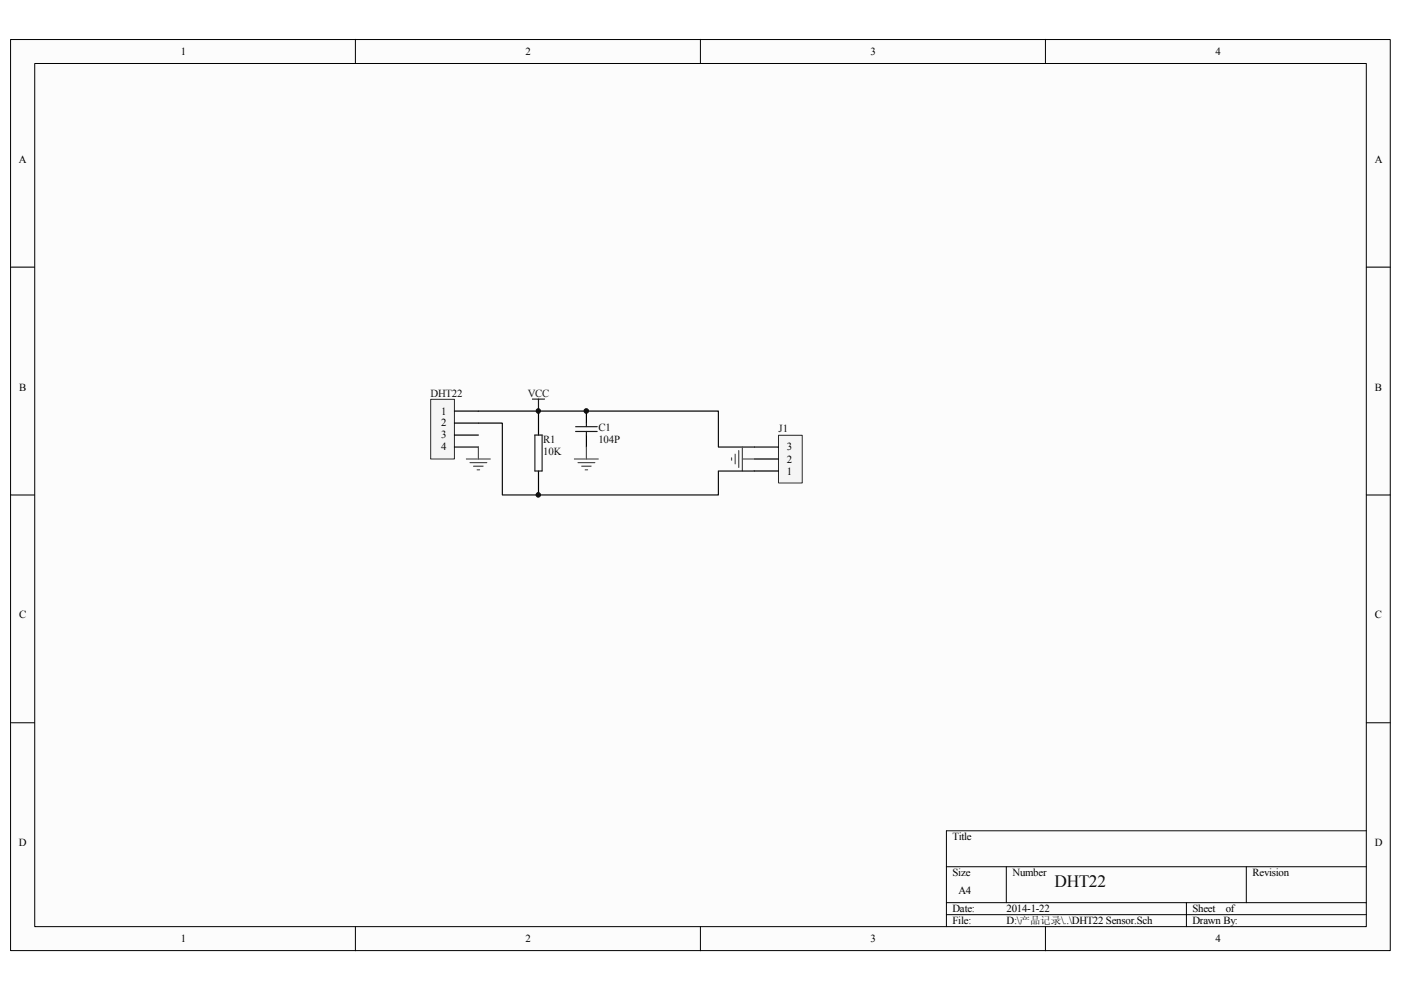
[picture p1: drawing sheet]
<svg xmlns="http://www.w3.org/2000/svg" width="297mm" height="210mm" viewBox="0 0 297 210" stroke-linecap="round" stroke-linejoin="round" font-family="sans-serif">
<path d="M2.3 8.4h292.5v193.1h-292.5z" fill="#fcfcfc"/>
<path d="M2.2 8.4h292.6v193.1h-292.6z" fill="none" stroke="#000" stroke-width=".21"/>
<path d="M7.4 13.5h282.3v183h-282.3z" fill="#fcfcfc"/>
<g fill="none" stroke="#000" stroke-width=".21">
<path d="M7.4 13.5h282.3v183h-282.3zM75.3 8.3v5.1M148.5 8.3v5.1M221.7 8.3v5.1M2.2 56.6h5.1M289.7 56.6h5.1M2.2 104.9h5.1M289.7 104.9h5.1M2.2 153.2h5.1M289.7 153.2h5.1M289.7 176.1h-89v20.4M75.3 196.5v5.1"/>
<path d="M148.5 196.5v5.1M200.7 183.8h89M200.7 191.4h89M200.7 193.9h89M213.4 183.8v7.6M221.7 196.5v5.1M251.5 191.4v5.1M264.2 183.8v7.6"/>
</g>
<path d="M114.2 87.2v5M114.2 99.9v5M124.3 87.2v2.5M124.3 92.2v2.6" fill="none" stroke="#000" stroke-width=".25"/>
<path d="M113.4 92.2h1.5v7.7h-1.5zM122 90.5h4.6M122 91.5h4.6M124.3 89.7v.8M124.3 91.5v.7" fill="none" stroke="#1c1c1c" stroke-width=".25"/>
<path d="M165.1 92.3h5v10.1h-5z" fill="#f5f5f5"/>
<path d="M165.1 92.3h5v10.1h-5z" fill="none" stroke="#262626" stroke-width=".21"/>
<path d="M159.9 99.9h5.2M159.9 97.3h5.2M159.9 94.8h5.2" fill="none" stroke="#000" stroke-width=".25"/>
<path d="M101.4 87.2h50.9v7.6h7.6" fill="none" stroke="#0e0e0e" stroke-width=".25"/>
<path d="M121.8 97.3h5.1M122.6 98.1h3.5M123.3 98.8h2M124.1 99.6h.5M124.3 94.8v2.5M155.1 97.1v.5M155.9 96.3v2M156.6 95.5v3.6M157.4 97.3h2.5M157.4 94.8v5.1" fill="none" stroke="#4c4c4c" stroke-width=".25"/>
<path d="M112.9 84.6h2.5M114.2 84.6v2.6" fill="none" stroke="#1c1c1c" stroke-width=".25"/>
<path d="M91.4 84.7h4.9v12.6h-4.9z" fill="#f5f5f5"/>
<path d="M91.3 84.7h5v12.6h-5z" fill="none" stroke="#262626" stroke-width=".21"/>
<path d="M96.3 87.2h5.1M96.3 89.7h5.1M96.3 92.2h5.1M96.3 94.8h5.1" fill="none" stroke="#000" stroke-width=".25"/>
<path d="M101.4 89.7h5.1v15.2h45.8v-5h7.6" fill="none" stroke="#0e0e0e" stroke-width=".25"/>
<path d="M98.9 97.3h5.1M99.6 98.1h3.6M100.4 98.8h2M101.2 99.6h.5M101.4 94.8v2.5" fill="none" stroke="#4c4c4c" stroke-width=".25"/>
<circle cx="114.1" cy="104.9" r=".48" fill="#0e0e0e"/>
<circle cx="114.1" cy="104.9" r=".48" fill="none" stroke="#0e0e0e" stroke-width=".21"/>
<circle cx="114.1" cy="87.1" r=".47" fill="#0e0e0e"/>
<circle cx="114.1" cy="87.1" r=".47" fill="none" stroke="#0e0e0e" stroke-width=".21"/>
<circle cx="124.3" cy="87.1" r=".49" fill="#0e0e0e"/>
<circle cx="124.3" cy="87.1" r=".49" fill="none" stroke="#0e0e0e" stroke-width=".21"/>
<text font-size="3.7" fill="#0e0e0e" x="223.6" y="188">DHT22</text>
<g font-size="2.3">
<text x="38.3" y="11.6">1</text>
<text x="111.4" y="11.6">2</text>
<text x="184.6" y="11.6">3</text>
<text x="257.7" y="11.6">4</text>
<text x="4" y="34.5">A</text>
<text x="291.5" y="34.5">A</text>
<text x="4.1" y="82.8">B</text>
<text x="291.5" y="82.8">B</text>
<text x="93.5" y="87.9">1</text>
<text x="93.5" y="90.4">2</text>
<text x="93.5" y="93">3</text>
<text x="93.5" y="95.5">4</text>
<text x="166.8" y="95.5">3</text>
<text x="166.8" y="100.6">1</text>
<text x="166.8" y="98.1">2</text>
<text x="4.1" y="131.1">C</text>
<text x="291.5" y="131.1">C</text>
<text x="4" y="179.4">D</text>
<text x="201.9" y="178.1">Title</text>
<text x="291.5" y="179.4">D</text>
<text x="201.9" y="185.8">Size</text>
<text x="214.7" y="185.8">Number</text>
<text x="265.6" y="185.8">Revision</text>
<text x="203.2" y="189.6">A4</text>
<text x="201.9" y="193.4">Date:</text>
<text x="201.9" y="196">File:</text>
<text x="213.4" y="193.4">2014-1-22</text>
<text x="213.4" y="196">D:\产产产产\..\DHT22 Sensor.Sch</text>
<text x="252.8" y="196">Drawn By:</text>
<text x="252.8" y="193.4">Sheet</text>
<text x="259.9" y="193.4">of</text>
<text x="38.3" y="199.8">1</text>
<text x="111.4" y="199.8">2</text>
<text x="184.6" y="199.8">3</text>
<text x="257.7" y="199.8">4</text>
</g>
<g font-size="2.3" fill="#0e0e0e">
<text x="91.3" y="84.1">DHT22</text>
<text x="115.2" y="94">R1</text>
<text x="126.9" y="91.4">C1</text>
<text x="126.9" y="94">104P</text>
<text x="165.1" y="91.7">J1</text>
<text x="115.2" y="96.5">10K</text>
</g>
<text font-size="2.3" fill="#1c1c1c" x="111.9" y="84.1">VCC</text>
</svg>
